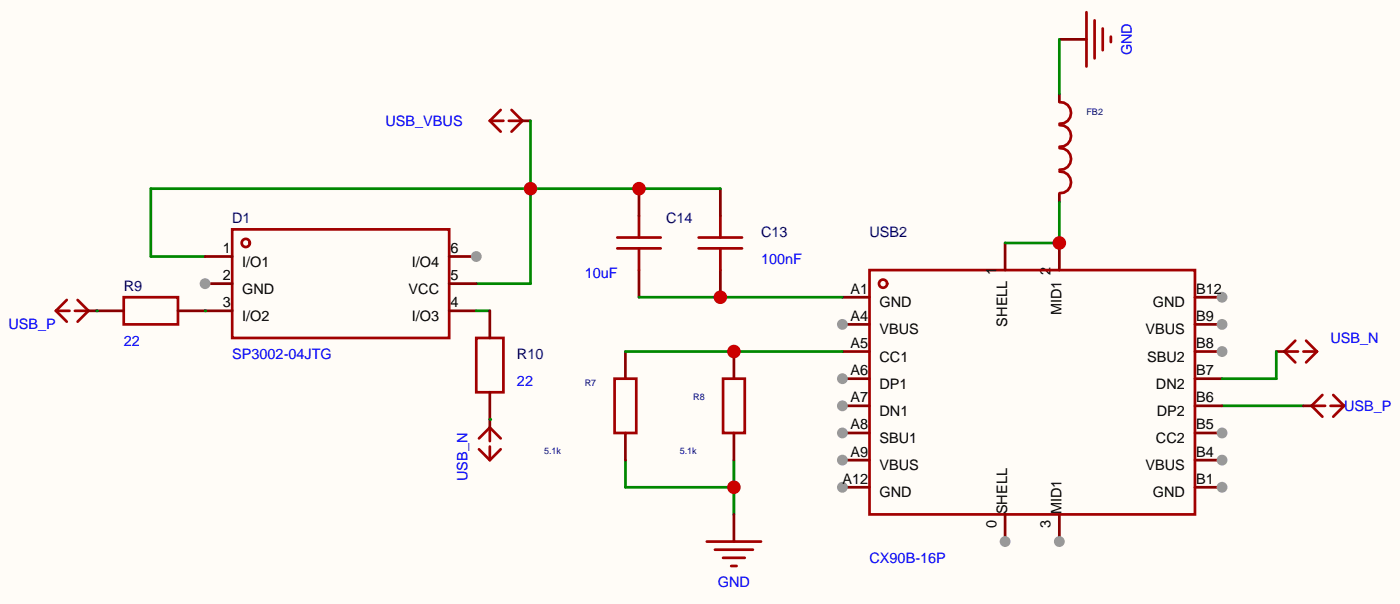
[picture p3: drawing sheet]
<svg xmlns="http://www.w3.org/2000/svg" width="131mm" height="57mm" viewBox="0 0 131 57" stroke-linecap="round" stroke-linejoin="round" font-family="sans-serif">
<path d="M0 0h131.1v56.5h-131.1z" fill="#fffcf7"/>
<path d="M58.6 43.1v2.5h10.1M68.7 43.1v5" fill="none" stroke="#008700" stroke-width=".25"/>
<circle cx="68.7" cy="45.6" r=".64" fill="#c00"/>
<g fill="none" stroke="#870000" stroke-width=".25">
<path d="M48.9 11.3h.8M67.5 17.7v2.5M99.2 3.7h2.6M99.2 8.8v.7M99.2 18.2v.7M8.3 29.1h.7M45.9 39.2v.8M58.6 32.9v2.5M67.5 25.3v2.5M68.7 32.9v2.5M119.5 32.9h.8M122.1 38h.7"/>
<path d="M58.6 40.5v2.6M68.7 40.5v2.6M68.7 48.1v2.6M99.2 48.1v2.6"/>
</g>
<g fill="none" stroke="#a10000" stroke-width=".25">
<path d="M45.9 11.3l1 1M45.9 11.3h1.2M46.9 10.3l-1 1M47.7 11.3h1.2M47.9 10.3l1 1M48.9 11.3l-1 1M99.2 9.6a1.01 1.01 0 0 1 1.1 1 1.01 1.01 0 0 1-1.1 1M99.2 16.1a1.01 1.01 0 0 1 1.1 1 1.01 1.01 0 0 1-1.1 1M99.2 11.7a1.01 1.01 0 0 1 1.1 1 1.01 1.01 0 0 1-1.1 1M99.2 13.9a1.01 1.01 0 0 1 1.1 1 1.01 1.01 0 0 1-1.1 1M101.8 1.1v5.1M102.5 1.9v3.6"/>
<path d="M103.3 2.7v2M104 3.4v.5M5.2 29.1l1.1 1M5.2 29.1h1.3M6.3 28.1l-1.1 1M7 29.1h1.3M7.3 28.1l1 1M8.3 29.1l-1 1M57.6 35.4h2v5.1h-2zM65.4 23.2h4.1M65.4 22.2h4.1M67.5 20.2v2"/>
<path d="M67.5 23.2v2.1M67.7 35.4h2.1v5.1h-2.1zM120.3 32.9l1 1M120.3 32.9h1.3M121.3 31.9l-1 1M122.1 32.9h1.2M122.3 31.9l1 1M122.8 38l1.1 1M122.8 38h1.3M123.3 32.9l-1 1M123.9 37l-1.1 1M124.6 38h1.3"/>
<path d="M124.9 37l1 1M125.9 38l-1 1M44.9 42l1 1.1M45.9 40l1 1M45.9 40l-1 1M45.9 40v1.3M45.9 41.8v1.3M46.9 42l-1 1.1M66.2 50.7h5.1M67 51.4h3.5M67.7 52.2h2.1M68.5 53h.5"/>
</g>
<path d="M114.5 38h7.6" fill="none" stroke="#008700" stroke-width=".25"/>
<circle cx="99.2" cy="50.7" r=".51" fill="#999"/>
<path d="M99.2 22.7v2.6M111.9 27.8h2.6" fill="none" stroke="#870000" stroke-width=".25"/>
<circle cx="114.5" cy="27.8" r=".51" fill="#999"/>
<path d="M111.9 30.4h2.6" fill="none" stroke="#870000" stroke-width=".25"/>
<circle cx="114.5" cy="30.4" r=".51" fill="#999"/>
<path d="M111.9 32.9h2.6" fill="none" stroke="#870000" stroke-width=".25"/>
<circle cx="114.5" cy="32.9" r=".51" fill="#999"/>
<path d="M111.9 35.4h2.6M111.9 38h2.6M111.9 40.5h2.6" fill="none" stroke="#870000" stroke-width=".25"/>
<circle cx="114.5" cy="40.5" r=".51" fill="#999"/>
<path d="M111.9 43.1h2.6" fill="none" stroke="#870000" stroke-width=".25"/>
<circle cx="114.5" cy="43.1" r=".51" fill="#999"/>
<path d="M111.9 45.6h2.6" fill="none" stroke="#870000" stroke-width=".25"/>
<circle cx="114.5" cy="45.6" r=".51" fill="#999"/>
<path d="M78.9 45.6h2.5" fill="none" stroke="#870000" stroke-width=".25"/>
<circle cx="78.9" cy="45.6" r=".51" fill="#999"/>
<path d="M78.9 43.1h2.5" fill="none" stroke="#870000" stroke-width=".25"/>
<circle cx="78.9" cy="43.1" r=".51" fill="#999"/>
<path d="M78.9 40.5h2.5" fill="none" stroke="#870000" stroke-width=".25"/>
<circle cx="78.9" cy="40.5" r=".51" fill="#999"/>
<path d="M78.9 38h2.5" fill="none" stroke="#870000" stroke-width=".25"/>
<circle cx="78.9" cy="38" r=".51" fill="#999"/>
<path d="M78.9 35.4h2.5" fill="none" stroke="#870000" stroke-width=".25"/>
<circle cx="78.9" cy="35.4" r=".51" fill="#999"/>
<path d="M78.9 32.9h2.5M78.9 30.4h2.5" fill="none" stroke="#870000" stroke-width=".25"/>
<circle cx="78.9" cy="30.4" r=".51" fill="#999"/>
<path d="M78.9 27.8h2.5M94.1 48.1v2.6" fill="none" stroke="#870000" stroke-width=".25"/>
<g fill="none" stroke="#a10000" stroke-width=".25">
<path d="M81.4 25.3h30.5v22.8h-30.5z"/>
<circle cx="82.7" cy="26.5" r=".38"/>
</g>
<circle cx="94.1" cy="50.7" r=".51" fill="#999"/>
<path d="M94.1 22.7v2.6" fill="none" stroke="#870000" stroke-width=".25"/>
<path d="M58.6 32.9h20.3" fill="none" stroke="#008700" stroke-width=".25"/>
<circle cx="68.7" cy="32.9" r=".64" fill="#c00"/>
<path d="M49.7 11.3v15.2h-5.1M67.5 17.7h-53.4v6.3h5.1M119.5 32.9v2.5h-5" fill="none" stroke="#008700" stroke-width=".25"/>
<path d="M57.8 23.2h4.1M57.8 22.2h4.1M59.8 20.2v2M59.8 23.2v2.1" fill="none" stroke="#a10000" stroke-width=".25"/>
<path d="M59.8 17.7v2.5M59.8 25.3v2.5" fill="none" stroke="#870000" stroke-width=".25"/>
<g fill="#c00">
<circle cx="49.7" cy="17.7" r=".64"/>
<circle cx="59.8" cy="17.7" r=".64"/>
</g>
<path d="M59.8 27.8h19.1" fill="none" stroke="#008700" stroke-width=".25"/>
<circle cx="67.5" cy="27.8" r=".64" fill="#c00"/>
<path d="M99.2 18.9v3.8h-5.1" fill="none" stroke="#008700" stroke-width=".25"/>
<circle cx="99.2" cy="22.7" r=".64" fill="#c00"/>
<path d="M99.2 3.7v5.1" fill="none" stroke="#008700" stroke-width=".25"/>
<g fill="none" stroke="#a10000" stroke-width=".25">
<path d="M21.7 21.5h20.4v10.1h-20.4z"/>
<circle cx="23" cy="22.7" r=".38"/>
</g>
<path d="M19.2 24h2.5M19.2 26.5h2.5" fill="none" stroke="#870000" stroke-width=".25"/>
<circle cx="19.2" cy="26.5" r=".51" fill="#999"/>
<path d="M19.2 29.1h2.5M42.1 29.1h2.5M42.1 26.5h2.5M42.1 24h2.5" fill="none" stroke="#870000" stroke-width=".25"/>
<circle cx="44.6" cy="24" r=".51" fill="#999"/>
<path d="M9 29.1h.1M19.2 29.1h.1M44.6 29.1h1.3M45.9 39.2h.1" fill="none" stroke="#008700" stroke-width=".25"/>
<path d="M11.6 27.8h5.1v2.6h-5.1zM44.6 31.6h2.5v5.1h-2.5z" fill="none" stroke="#a10000" stroke-width=".25"/>
<path d="M9 29.1h2.6M16.7 29.1h2.5M45.9 29.1v2.5M45.9 36.7v2.5" fill="none" stroke="#870000" stroke-width=".25"/>
<g font-size="1.4" fill="#00f">
<text x="106" y="5.2" transform="rotate(-90 106 5.2)">GND</text>
<text x="36.1" y="11.8">USB_VBUS</text>
<text x="54.8" y="26">10uF</text>
<text x="71.3" y="24.7">100nF</text>
<text x=".8" y="30.8">USB_P</text>
<text x="11.6" y="32.3">22</text>
<text x="21.7" y="33.6">SP3002-04JTG</text>
<text x="124.6" y="32.1">USB_N</text>
<text x="48.4" y="36.1">22</text>
<text x="125.9" y="38.4">USB_P</text>
<text x="43.8" y="45" transform="rotate(-90 43.8 45)">USB_N</text>
<text x="81.4" y="52.6">CX90B-16P</text>
<text x="67.2" y="54.9">GND</text>
</g>
<g font-size="1.4">
<text x="20.9" y="23.7">1</text>
<text x="42.2" y="23.7">6</text>
<text x="20.9" y="26.2">2</text>
<text x="20.9" y="28.8">3</text>
<text x="22.7" y="24.9">I/O1</text>
<text x="22.7" y="27.5">GND</text>
<text x="38.3" y="27.5">VCC</text>
<text x="38.6" y="24.9">I/O4</text>
<text x="42.2" y="28.8">4</text>
<text x="42.2" y="26.2">5</text>
<text x="79.7" y="27.5">A1</text>
<text x="82.4" y="28.8">GND</text>
<text x="93.3" y="25.8" transform="rotate(-90 93.3 25.8)">1</text>
<text x="98.4" y="25.8" transform="rotate(-90 98.4 25.8)">2</text>
<text x="99.4" y="29.5" transform="rotate(-90 99.4 29.5)">MID1</text>
<text x="108" y="28.8">GND</text>
<text x="112" y="27.5">B12</text>
<text x="22.7" y="30">I/O2</text>
<text x="38.6" y="30">I/O3</text>
<text x="79.7" y="35.1">A6</text>
<text x="79.7" y="32.6">A5</text>
<text x="79.7" y="30">A4</text>
<text x="82.4" y="33.8">CC1</text>
<text x="82.4" y="31.3">VBUS</text>
<text x="94.3" y="30.6" transform="rotate(-90 94.3 30.6)">SHELL</text>
<text x="107.3" y="31.3">VBUS</text>
<text x="107.4" y="33.8">SBU2</text>
<text x="112" y="30">B9</text>
<text x="112" y="32.6">B8</text>
<text x="112" y="35.1">B7</text>
<text x="79.7" y="40.2">A8</text>
<text x="79.7" y="37.6">A7</text>
<text x="82.4" y="41.5">SBU1</text>
<text x="82.4" y="38.9">DN1</text>
<text x="82.4" y="36.4">DP1</text>
<text x="108.3" y="36.4">DN2</text>
<text x="108.3" y="41.5">CC2</text>
<text x="108.3" y="38.9">DP2</text>
<text x="112" y="37.6">B6</text>
<text x="112" y="40.2">B5</text>
<text x="78.9" y="45.3">A12</text>
<text x="79.7" y="42.7">A9</text>
<text x="82.4" y="46.5">GND</text>
<text x="82.4" y="44">VBUS</text>
<text x="107.3" y="44">VBUS</text>
<text x="108" y="46.5">GND</text>
<text x="112" y="42.7">B4</text>
<text x="112" y="45.3">B1</text>
<text x="93.3" y="49.4" transform="rotate(-90 93.3 49.4)">0</text>
<text x="94.3" y="48.1" transform="rotate(-90 94.3 48.1)">SHELL</text>
<text x="98.4" y="49.4" transform="rotate(-90 98.4 49.4)">3</text>
<text x="99.4" y="48.1" transform="rotate(-90 99.4 48.1)">MID1</text>
</g>
<g font-size="1.4" fill="#000080">
<text x="21.7" y="20.9">D1</text>
<text x="62.4" y="20.9">C14</text>
<text x="71.3" y="22.2">C13</text>
<text x="81.4" y="22.2">USB2</text>
<text x="11.6" y="27.2">R9</text>
<text x="48.4" y="33.6">R10</text>
</g>
<g font-size=".8" fill="#000080">
<text x="101.8" y="10.7">FB2</text>
<text x="54.8" y="36.1">R7</text>
<text x="64.9" y="37.4">R8</text>
<text x="51" y="42.5">5.1k</text>
<text x="63.7" y="42.5">5.1k</text>
</g>
</svg>
